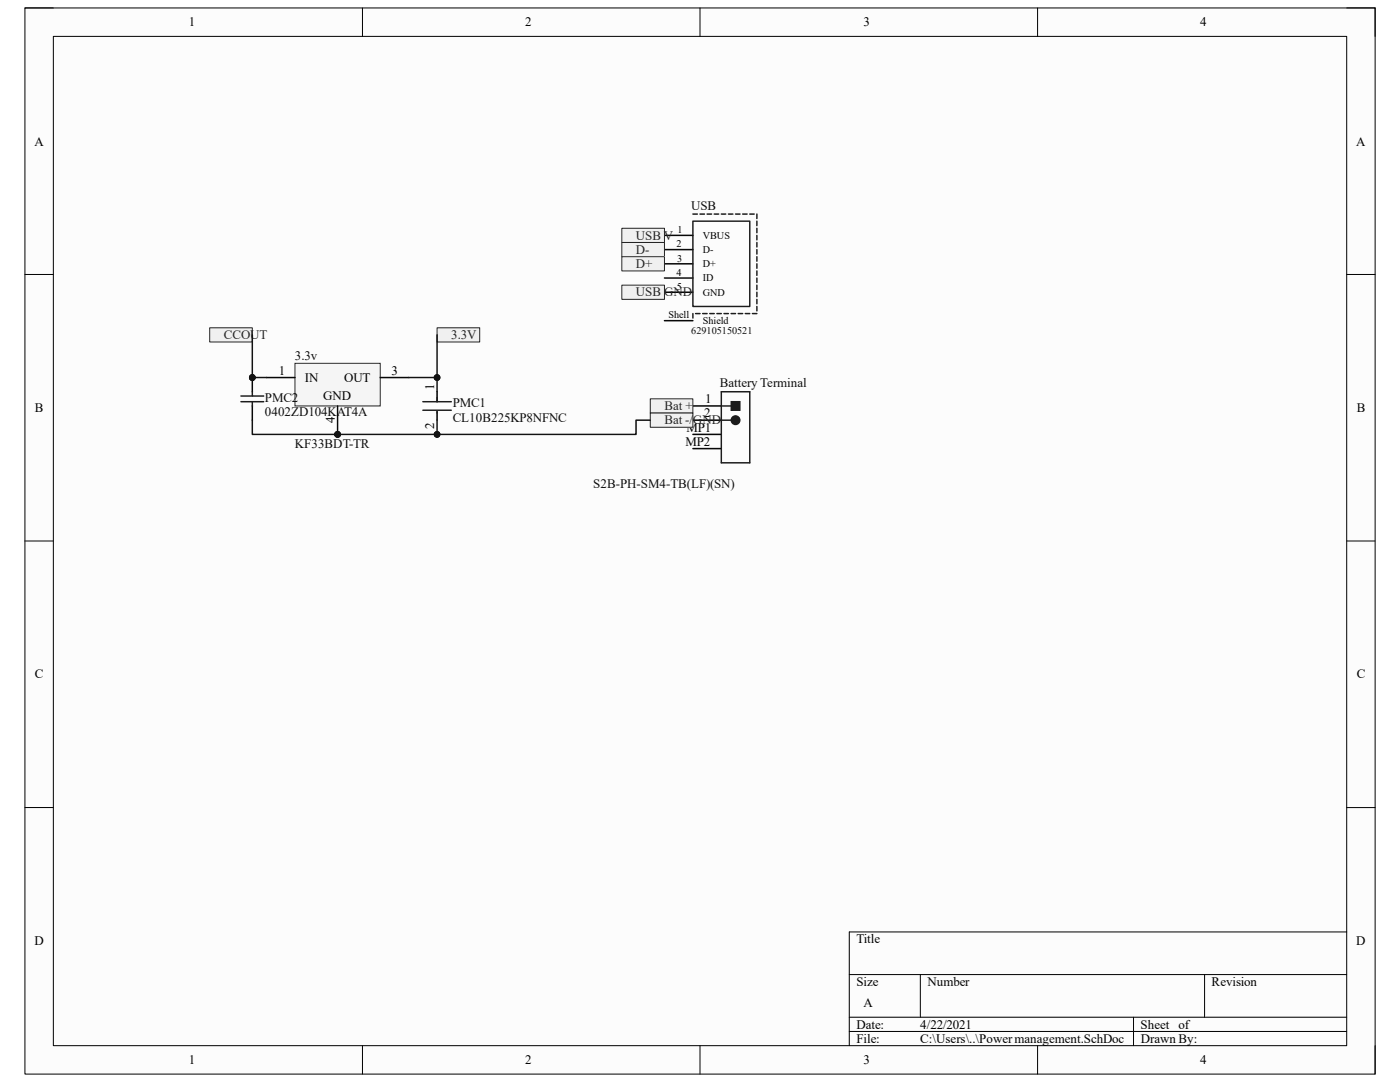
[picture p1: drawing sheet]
<svg xmlns="http://www.w3.org/2000/svg" width="279mm" height="216mm" viewBox="0 0 279 216" stroke-linecap="round" stroke-linejoin="round" font-family="sans-serif">
<path d="M5 1.6h269.4v212.7h-269.4z" fill-rule="evenodd" fill="#fcfcfc"/>
<path d="M5 1.6h269.4v212.7h-269.4z" fill="none" stroke="#000" stroke-width=".2"/>
<path d="M10.6 7.3h258.2v201.4h-258.2z" fill-rule="evenodd" fill="#fcfcfc"/>
<g fill="none" stroke="#000" stroke-width=".2">
<path d="M5 1.6h5.6M10.6 7.3h258.2v201.4h-258.2zM72.3 1.6v5.7M139.7 1.6v5.7M207.1 1.6v5.7M268.8 1.6h5.6v5.7M5 54.8h5.6M268.8 54.8h5.6M5 107.9h5.6M268.8 107.9h5.6M5 161.1h5.6M268.8 161.1h5.6"/>
<path d="M169.5 194.5h99.3M183.7 194.5v8.5M240.4 194.5v8.5M268.8 186h-99.3v22.7M72.3 208.7v5.6M139.7 208.7v5.6M169.5 203h99.3M169.5 205.8h99.3M207.1 208.7v5.6M226.2 203v5.7M274.4 208.7v5.6"/>
</g>
<path d="M132.6 47h5.7M132.6 49.8h5.7M132.6 52.6h5.7M132.6 55.5h5.7M132.6 58.3h5.7M132.6 64h5.7" fill="none" stroke="#000" stroke-width=".3"/>
<g fill="none" stroke="#1c1c1c" stroke-width=".3">
<path d="M138.3 44.1h11.3v17.1h-11.3zM138.3 42.7h.9M139.7 42.7h.9M141.1 42.7h.9M142.5 42.7h.9M144 42.7h.8M145.4 42.7h.9M146.8 42.7h.9M148.2 42.7h.9M149.6 42.7h.9M151.1 42.7v.9M151.1 44.1v.9"/>
<path d="M151.1 45.6v.8M151.1 47v.9M151.1 48.4v.9M151.1 49.8v.9M151.1 51.2v.9M151.1 52.6v.9M151.1 54.1v.8M151.1 55.5v.9M151.1 56.9v.9M151.1 58.3v.9M151.1 59.7v.9M138.3 62.6v.9"/>
<path d="M138.8 62.6h.9M140.2 62.6h.9M141.7 62.6h.8M143.1 62.6h.9M144.5 62.6h.9M145.9 62.6h.9M147.3 62.6h.9M148.7 62.6h.9M150.2 62.6h.9M151.1 61.2v.8"/>
</g>
<path d="M124.1 45.6h8.5v2.8h-8.5z" fill-rule="evenodd" fill="#f0f0f0"/>
<path d="M124.1 45.6h8.5v2.8h-8.5z" fill="none" stroke="#262626" stroke-width=".2"/>
<path d="M124.1 48.4h8.5v2.8h-8.5z" fill-rule="evenodd" fill="#f0f0f0"/>
<path d="M124.1 48.4h8.5v2.8h-8.5z" fill="none" stroke="#262626" stroke-width=".2"/>
<path d="M124.1 51.2h8.5v2.9h-8.5z" fill-rule="evenodd" fill="#f0f0f0"/>
<path d="M124.1 51.2h8.5v2.9h-8.5z" fill="none" stroke="#262626" stroke-width=".2"/>
<path d="M124.1 56.9h8.5v2.8h-8.5z" fill-rule="evenodd" fill="#f0f0f0"/>
<path d="M124.1 56.9h8.5v2.8h-8.5z" fill="none" stroke="#262626" stroke-width=".2"/>
<path d="M144 83.8h1.9" fill="none" stroke="#1c1c1c" stroke-width=".3"/>
<circle cx="146.8" cy="83.8" r=".85" fill="#1c1c1c"/>
<g fill="none" stroke="#1c1c1c" stroke-width=".3">
<path d="M144 78.2h5.6v14.2h-5.6zM144 81h1.9"/>
<circle cx="146.8" cy="83.8" r=".85"/>
</g>
<path d="M138.3 81h5.7M138.3 83.8h5.7M138.3 86.7h5.7M138.3 89.5h5.7" fill="none" stroke="#000" stroke-width=".3"/>
<path d="M145.9 80.2h1.7v1.7h-1.7z" fill-rule="evenodd" fill="#1c1c1c"/>
<path d="M145.9 80.2h1.7v1.7h-1.7z" fill="none" stroke="#1c1c1c" stroke-width=".3"/>
<path d="M129.8 79.6h8.5v2.8h-8.5z" fill-rule="evenodd" fill="#f0f0f0"/>
<path d="M129.8 79.6h8.5v2.8h-8.5z" fill="none" stroke="#262626" stroke-width=".2"/>
<path d="M129.8 82.4h8.5v2.9h-8.5z" fill-rule="evenodd" fill="#f0f0f0"/>
<path d="M129.8 82.4h8.5v2.9h-8.5z" fill="none" stroke="#262626" stroke-width=".2"/>
<circle cx="67.4" cy="86.7" r=".57" fill="#0e0e0e"/>
<circle cx="67.4" cy="86.7" r=".57" fill="none" stroke="#0e0e0e" stroke-width=".2"/>
<path d="M58.9 72.5h17v8.5h-17z" fill-rule="evenodd" fill="#f5f5f5"/>
<path d="M58.9 72.5h17v8.5h-17z" fill="none" stroke="#262626" stroke-width=".2"/>
<path d="M53.2 75.3h5.7M67.4 81v5.7" fill="none" stroke="#000" stroke-width=".3"/>
<circle cx="67.4" cy="86.7" r=".57" fill="#0e0e0e"/>
<circle cx="67.4" cy="86.7" r=".57" fill="none" stroke="#0e0e0e" stroke-width=".2"/>
<path d="M75.9 75.3h5.7" fill="none" stroke="#000" stroke-width=".3"/>
<path d="M87.2 65.4h8.5v2.8h-8.5z" fill-rule="evenodd" fill="#f0f0f0"/>
<path d="M87.2 65.4h8.5v2.8h-8.5z" fill="none" stroke="#262626" stroke-width=".2"/>
<path d="M87.2 78.2v2M87.2 82.1v1.7" fill="none" stroke="#000" stroke-width=".3"/>
<path d="M87.2 79.3v.9M84.4 80.2h5.7M84.4 81.9h5.7M87.2 82.1v.3" fill="none" stroke="#1c1c1c" stroke-width=".3"/>
<circle cx="50.4" cy="75.3" r=".57" fill="#0e0e0e"/>
<circle cx="50.4" cy="75.3" r=".57" fill="none" stroke="#0e0e0e" stroke-width=".2"/>
<path d="M50.4 75.3v2.9M50.4 81v2.8" fill="none" stroke="#000" stroke-width=".3"/>
<circle cx="50.4" cy="75.3" r=".57" fill="#0e0e0e"/>
<circle cx="50.4" cy="75.3" r=".57" fill="none" stroke="#0e0e0e" stroke-width=".2"/>
<path d="M48.1 79h4.5M50.4 78.2v.8M48.1 80.2h4.5M50.4 80.2v.8" fill="none" stroke="#1c1c1c" stroke-width=".3"/>
<path d="M41.8 65.4h8.6v2.8h-8.6z" fill-rule="evenodd" fill="#f0f0f0"/>
<path d="M41.8 65.4h8.6v2.8h-8.6z" fill="none" stroke="#262626" stroke-width=".2"/>
<path d="M87.2 66.8v8.5h-5.6" fill="none" stroke="#0e0e0e" stroke-width=".3"/>
<circle cx="87.2" cy="75.3" r=".57" fill="#0e0e0e"/>
<circle cx="87.2" cy="75.3" r=".57" fill="none" stroke="#0e0e0e" stroke-width=".2"/>
<path d="M87.2 75.3v2.9" fill="none" stroke="#0e0e0e" stroke-width=".3"/>
<circle cx="87.2" cy="75.3" r=".57" fill="#0e0e0e"/>
<circle cx="87.2" cy="75.3" r=".57" fill="none" stroke="#0e0e0e" stroke-width=".2"/>
<path d="M87.2 83.8v2.9" fill="none" stroke="#0e0e0e" stroke-width=".3"/>
<circle cx="87.2" cy="86.7" r=".57" fill="#0e0e0e"/>
<circle cx="87.2" cy="86.7" r=".57" fill="none" stroke="#0e0e0e" stroke-width=".2"/>
<path d="M50.4 83.8v2.9h76.5v-2.9h2.9" fill="none" stroke="#0e0e0e" stroke-width=".3"/>
<circle cx="67.4" cy="86.7" r=".57" fill="#0e0e0e"/>
<circle cx="67.4" cy="86.7" r=".57" fill="none" stroke="#0e0e0e" stroke-width=".2"/>
<circle cx="87.2" cy="86.7" r=".57" fill="#0e0e0e"/>
<circle cx="87.2" cy="86.7" r=".57" fill="none" stroke="#0e0e0e" stroke-width=".2"/>
<path d="M50.4 66.8v8.5h2.8" fill="none" stroke="#0e0e0e" stroke-width=".3"/>
<circle cx="50.4" cy="75.3" r=".57" fill="#0e0e0e"/>
<circle cx="50.4" cy="75.3" r=".57" fill="none" stroke="#0e0e0e" stroke-width=".2"/>
<g font-size="2.6">
<text x="37.7" y="5.2">1</text>
<text x="104.8" y="5.2">2</text>
<text x="172.3" y="5.2">3</text>
<text x="239.5" y="5.2">4</text>
<text x="6.9" y="29">A</text>
<text x="270.7" y="29">A</text>
<text x="55.6" y="74.8">1</text>
<text x="60.8" y="76.2">IN</text>
<text x="68.7" y="76.2">OUT</text>
<text x="78.1" y="74.8">3</text>
<text x="86.7" y="77.9" transform="rotate(-90 86.7 77.9)">1</text>
<text x="7" y="82.2">B</text>
<text x="64.5" y="79.9">GND</text>
<text x="140.5" y="83.3">2</text>
<text x="140.7" y="80.4">1</text>
<text x="270.8" y="82.2">B</text>
<text x="66.8" y="84.5" transform="rotate(-90 66.8 84.5)">4</text>
<text x="86.7" y="85.6" transform="rotate(-90 86.7 85.6)">2</text>
<text x="136.8" y="88.9">MP2</text>
<text x="137" y="86.1">MP1</text>
<text x="7" y="135.4">C</text>
<text x="270.8" y="135.4">C</text>
<text x="6.9" y="188.6">D</text>
<text x="170.9" y="188.2">Title</text>
<text x="270.7" y="188.6">D</text>
<text x="170.9" y="196.7">Size</text>
<text x="185.1" y="196.7">Number</text>
<text x="241.8" y="196.7">Revision</text>
<text x="172.3" y="201">A</text>
<text x="170.9" y="205.2">Date:</text>
<text x="170.9" y="208.1">File:</text>
<text x="183.6" y="205.2">4/22/2021</text>
<text x="183.7" y="208.1">C:\Users\..\Power management.SchDoc</text>
<text x="227.6" y="205.2">Sheet of</text>
<text x="227.7" y="208.1">Drawn By:</text>
<text x="37.7" y="212.3">1</text>
<text x="104.8" y="212.3">2</text>
<text x="172.3" y="212.3">3</text>
<text x="239.5" y="212.3">4</text>
</g>
<g font-size="2.6" fill="#0e0e0e">
<text x="138" y="41.9">USB</text>
<text x="58.8" y="71.9">3.3v</text>
<text x="143.6" y="77.3">Battery Terminal</text>
<text x="52.9" y="80.1">PMC2</text>
<text x="52.9" y="83">0402ZD104KAT4A</text>
<text x="90.3" y="81.3">PMC1</text>
<text x="58.8" y="89.5">KF33BDT-TR</text>
<text x="90.3" y="84.1">CL10B225KP8NFNC</text>
<text x="118.4" y="97.5">S2B-PH-SM4-TB(LF)(SN)</text>
</g>
<g font-size="2.6" fill="#262626">
<text x="126.9" y="47.8">USB V</text>
<text x="126.9" y="50.6">D-</text>
<text x="126.9" y="53.5">D+</text>
<text x="126.9" y="59.1">USB GND</text>
<text x="44.7" y="67.6">CCOUT</text>
<text x="90" y="67.6">3.3V</text>
<text x="132.6" y="81.8">Bat +</text>
<text x="132.6" y="84.7">Bat -/GND</text>
</g>
<g font-size="2">
<text x="135.2" y="46.5">1</text>
<text x="140.3" y="47.6">VBUS</text>
<text x="135" y="49.4">2</text>
<text x="135.1" y="52.2">3</text>
<text x="140.3" y="50.5">D-</text>
<text x="140.3" y="53.3">D+</text>
<text x="135" y="55">4</text>
<text x="135.1" y="57.9">5</text>
<text x="140.3" y="56.1">ID</text>
<text x="140.3" y="59">GND</text>
<text x="133.4" y="63.5">Shell</text>
<text x="140.3" y="64.6">Shield</text>
</g>
<text font-size="2" fill="#0e0e0e" x="138" y="66.6">629105150521</text>
</svg>
